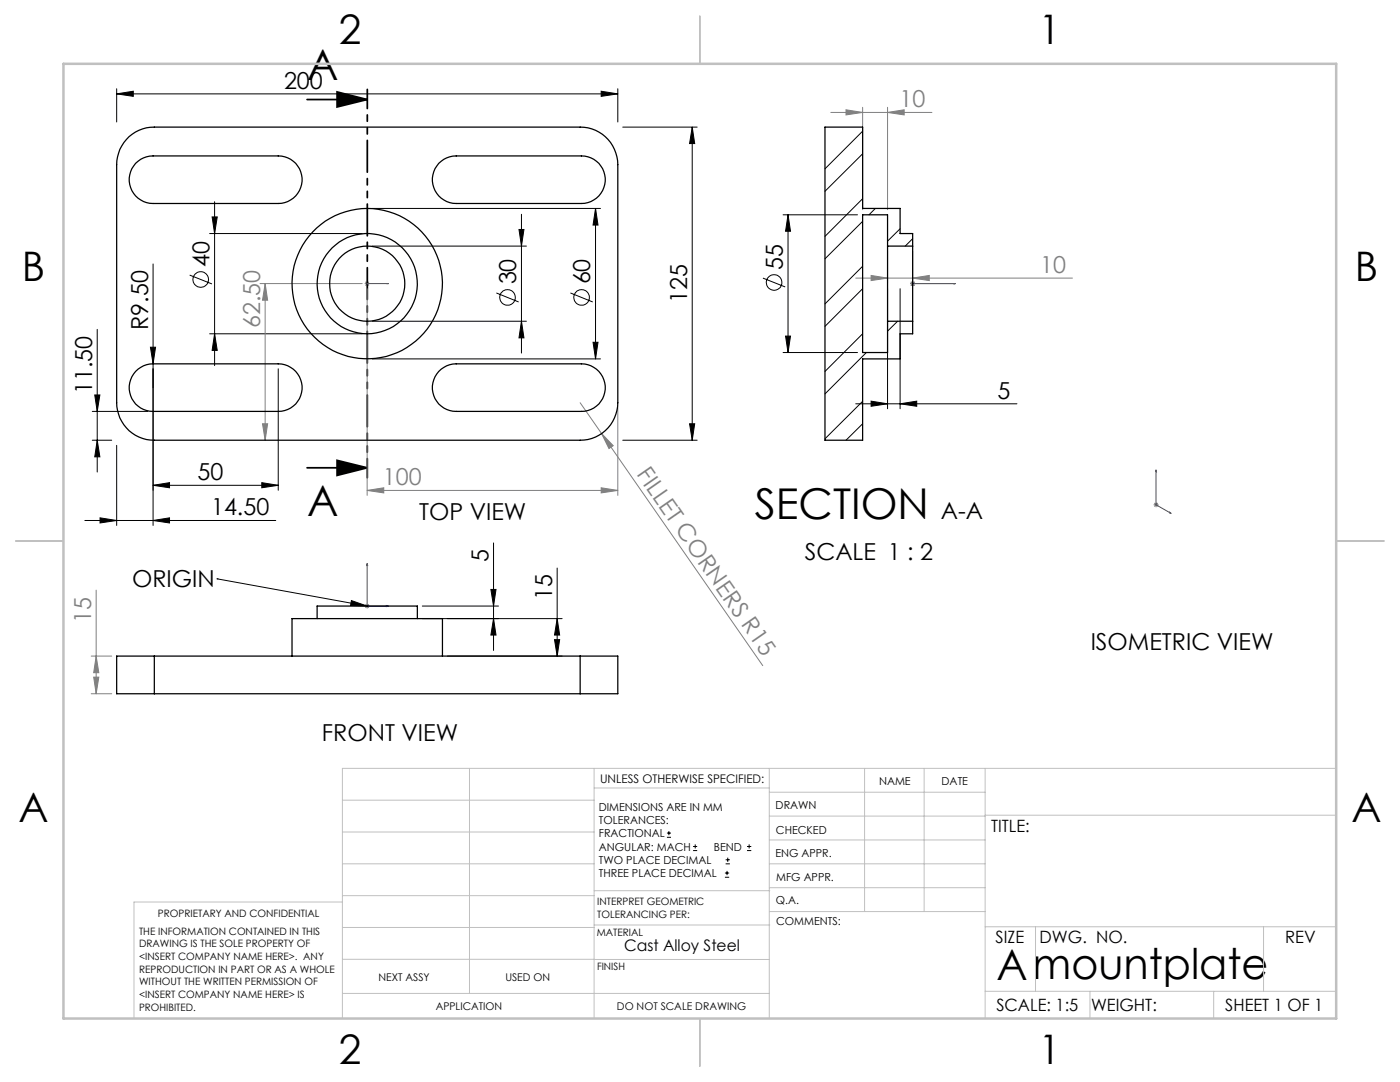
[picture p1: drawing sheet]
<svg xmlns="http://www.w3.org/2000/svg" width="279mm" height="216mm" viewBox="0 0 279 216" stroke-linecap="round" stroke-linejoin="round" font-family="sans-serif">
<g fill="none" stroke="#000" stroke-width=".2">
<path d="M23.3 18.7l3.3-.5v1zM23.3 17.7v6.6M23.3 18.7h100M120 18.2l3.3 .5-3.3 .5zM123.3 17.7v6.6M124.3 25.4h14.8M138.1 25.4l.5 3.2h-1zM138.1 25.4v62.4M30.6 52.7v52.1M37.9 54.9l4.4 1.8M41.8 46.6h30.5M42.3 43.3h1.1l-.6 3.3z"/>
<path d="M42.8 40.3v32.7M74.3 49.1h30.8M74.3 41.6h45.5M99.1 58.5l4.4 1.8M103.6 45.8h1l-.5 3.3zM104.1 42.8v27.6M113.8 58.5l4.5 1.8M118.9 41.6l.4 3.3h-.9zM118.9 41.6v30M152.3 55.5l4.4 1.8M156.3 42.9h14.8M157.3 42.9l.5 3.2h-1z"/>
<path d="M157.3 42.9v27.4M177.1 57.6v24M179.6 57.6v24M18.9 78.8h1l-.5 3.3zM19.4 65.7v28.5M30 69.3h1l-.4 3.3zM41.8 66.6h30.5M42.8 66.6l.6 3.3h-1.1zM55.5 73.6v24.2M74.3 64.1h30.8M74.3 71.6h45.5M104.1 64.1l.5 3.3h-1z"/>
<path d="M118.4 68.3h.9l-.4 3.3zM156.3 70.3h14.8M156.8 67.1h1l-.5 3.2zM18.4 87.8h3.9M18.4 82.1h11.1M19.4 87.8l.5 3.4h-1zM23.3 88.9v15.9M30.6 96.8l3.2-.5v1zM30.6 96.8h24.9M52.2 96.3l3.3 .5-3.3 .5zM124.3 87.8h14.8M137.6 84.6h1l-.5 3.2z"/>
<path d="M170.8 80.6h32.2M173.8 80l3.3 .6-3.3 .5zM179.6 80.6l3.4-.6v1.1zM16.9 103.9h38.1M20 103.3l3.3 .6-3.3 .5zM30.6 103.9l3.2-.6v1.1zM43.3 115.5h.1M43.3 115.5l30 5.4M70.1 119.8l3.2 1.1-3.3-.1zM98 117.6h1l-.5 3.3zM98.5 108.3v21.5M111.2 113.3v17.6"/>
<path d="M84.3 120.9h15.2M84.3 123.4h27.9M89.3 130.9h22.9M98.5 123.4l.5 3.3h-1zM110.7 127.6h1l-.5 3.3zM111.2 123.4l.5 3.3h-1zM133.1 167.1h.8M133.1 166.2h.8M133.5 165.8v.9M138.3 169.7h.8M138.3 168.9h.8M138.7 168.5v.8"/>
<path d="M144.7 175h.8M144.7 174.2h.8M144.8 172.4h.9M144.8 171.6h.9M145.1 173.8v.8M145.2 171.1v.9M149.1 169.7h.8M149.1 168.9h.8M149.5 168.5v.8"/>
<circle cx="40.1" cy="55.8" r="1.55"/>
<circle cx="101.3" cy="59.3" r="1.56"/>
<circle cx="116.1" cy="59.3" r="1.56"/>
<circle cx="154.5" cy="56.4" r="1.56"/>
</g>
<path d="M61.3 19.9h12M67.3 18.3l6 1.6-6 1.4zM61.3 93.3h12M67.3 91.9l6 1.4-6 1.6z" fill="none" stroke="#000" stroke-width=".35"/>
<g fill="none" stroke="#00f" stroke-width=".2">
<path d="M73.2 56.6h.2zM73.3 56.6h.1M73.3 56.6h4.2M77.5 56.6h-.4h.4M182 56.6h.2zM182.1 56.6h.1M182.1 56.6h8.5M190.6 56.6h-.4h.4M230.7 93.8l.1 .4-.2-.1zM230.7 93.8v6.9l3 1.7M73.3 112.4v8.5h4.2M73.3 112.4l.1 .5h-.2z"/>
<path d="M233.4 102.2l.3 .2h-.3zM77.1 120.8l.4 .1-.4 .1z"/>
</g>
<g fill="none" stroke="#808080" stroke-width=".2">
<path d="M165.8 22.4h20.2M168.8 21.9l3.4 .5-3.4 .5zM172.2 21.4v20.4M177.1 22.4l3.3-.5v1zM177.1 21.4v20.4M51.9 56.6h20.4M52.9 56.6v31.2M52.9 56.6l.5 3.3h-1zM72.8 56.6h1M72.9 56.2l.7 .8M73.3 56.1v1M73.3 57.6v41.2"/>
<path d="M73.6 56.2l-.7 .8M170.8 55.5h43.2M173.8 55l3.3 .5-3.3 .5zM177.1 50.1v6.4M181.6 56.6h1M181.8 56.2l.7 .8M182.1 55.5l3.4-.5v1zM182.1 50.1v7M182.5 56.2l-.7 .8M52.4 84.6h1l-.5 3.2zM73.3 97.9l3.3-.6v1.1zM73.3 97.9h50"/>
<path d="M115.8 80.4l36.4 52.4M120 97.3l3.3 .6-3.3 .5zM120.1 86.5l2.3 2.4-.9 .6zM123.3 81.4v17.4M19.2 117.8v20.6M230.2 100.7h1M230.4 100.4l.7 .7M230.7 100.2v1M231.1 100.4l-.7 .7M18.2 130.9h4.1M18.2 138.4h4.1M18.7 135.1h1l-.5 3.3z"/>
<path d="M19.2 130.9l.5 3.3h-1zM72.8 120.9h1M72.9 120.6l.7 .7M73.3 120.4v1M73.6 120.6l-.7 .7"/>
</g>
<path d="M73.3 17.8v77.5" fill="none" stroke="#000" stroke-width=".35" stroke-dasharray="6.3 1.3 1.3 1.3 1.3 1.3" stroke-dashoffset="2.5"/>
<g fill="none" stroke="#c0c0c0" stroke-width=".2">
<path d="M68.3 159.7h50.3M93.7 153.3v44.9M118.6 153.3v49.9M118.6 157.2h34.9M153.5 153.3v49.9M153.5 158.1h43.1M172.5 153.3v28.6M184.4 153.3v28.6M196.6 153.3v49.9M266.7 153.3h-198.4v49.9M68.3 178.7h50.3M68.3 172.4h50.3"/>
<path d="M68.3 166h50.3M68.3 180h-41.6v23.2M118.6 177.7h35M153.5 167.6h43.1M153.5 162.8h43.1M153.5 172.4h43.1M153.5 177.1h43.1M196.6 162.7h70.1M68.3 198.2h85.2M68.3 191.4l85.2 .1M68.3 185.1h50.3M118.6 184.6h35"/>
<path d="M153.6 181.9h43M196.6 197.8h70.1M196.6 184.9h70.1M206.7 184.9v12.9M217.5 197.8v5.4M242.2 197.8v5.4M252.2 184.9v12.9"/>
</g>
<path d="M139.7 3.2v9.5M3.1 107.9h9.6M266.7 107.9h9.5M139.7 203.2v9.6" fill="none" stroke="#c0c0c0" stroke-width=".25"/>
<path d="M12.7 12.7h254v190.5h-254z" fill="none" stroke="#c0c0c0" stroke-width=".5"/>
<g fill="#000">
<path d="M70.1 119.8l3.2 1.1-3.3-.1z"/>
<path d="M67.3 18.3l6 1.6-6 1.4zM67.3 91.9l6 1.4-6 1.6z"/>
</g>
<g fill="#00f">
<path d="M77.1 56.6h.4zM73.2 56.6h.2z"/>
<path d="M77.1 120.8l.4 .1-.4 .1zM73.3 112.4l.1 .5h-.2zM182 56.6h.2zM190.2 56.6h.4zM182 56.6h.2zM190.2 56.6h.4z"/>
<path d="M233.4 102.2l.3 .2h-.3zM230.7 93.8l.1 .4-.2-.1z"/>
</g>
<g fill="#000">
<path d="M30 69.3h1l-.4 3.3z"/>
<path d="M23.3 18.7l3.3-.5v1zM120 18.2l3.3 .5-3.3 .5zM30.6 96.8l3.2-.5v1zM52.2 96.3l3.3 .5-3.3 .5z"/>
<path d="M118.9 41.6l.4 3.3h-.9zM118.4 68.3h.9l-.4 3.3zM18.9 78.8h1l-.5 3.3zM19.4 87.8l.5 3.4h-1zM98 117.6h1l-.5 3.3zM98.5 123.4l.5 3.3h-1zM111.2 123.4l.5 3.3h-1zM110.7 127.6h1l-.5 3.3z"/>
<path d="M157.3 42.9l.5 3.2h-1zM156.8 67.1h1l-.5 3.2z"/>
<path d="M104.1 64.1l.5 3.3h-1zM103.6 45.8h1l-.5 3.3zM42.8 66.6l.6 3.3h-1.1zM42.3 43.3h1.1l-.6 3.3zM137.6 84.6h1l-.5 3.2zM138.1 25.4l.5 3.2h-1z"/>
<path d="M30.6 103.9l3.2-.6v1.1zM20 103.3l3.3 .6-3.3 .5zM179.6 80.6l3.4-.6v1.1zM173.8 80l3.3 .6-3.3 .5z"/>
</g>
<g fill="#808080">
<path d="M120.1 86.5l2.3 2.4-.9 .6z"/>
<path d="M177.1 22.4l3.3-.5v1zM168.8 21.9l3.4 .5-3.4 .5zM182.1 55.5l3.4-.5v1zM173.8 55l3.3 .5-3.3 .5z"/>
<path d="M73.3 97.9l3.3-.6v1.1zM120 97.3l3.3 .6-3.3 .5z"/>
<path d="M52.9 56.6l.5 3.3h-1zM52.4 84.6h1l-.5 3.2zM19.2 130.9l.5 3.3h-1zM18.7 135.1h1l-.5 3.3z"/>
</g>
<g fill="none" stroke="#000" stroke-width=".25">
<path d="M25.8 27.3a7.5 7.5 0 0 1 5-1.9h85a7.5 7.5 0 0 1 7.5 7.4v47.6a7.5 7.5 0 0 1-7.5 7.4h-85a7.4 7.4 0 0 1-7.5-7.4v-47.6a7.5 7.5 0 0 1 2.5-5.5zM27.1 32.6a4.8 4.8 0 0 1 3.5-1.5h24.9a4.7 4.7 0 0 1 4.8 4.8 4.7 4.7 0 0 1-4.8 4.7h-24.9a4.8 4.8 0 0 1-4.4-2.9 4.8 4.8 0 0 1 .9-5.1zM87.6 32.6a4.8 4.8 0 0 1 3.5-1.5h24.9a4.7 4.7 0 0 1 4.8 4.8 4.7 4.7 0 0 1-4.8 4.7h-24.9a4.8 4.8 0 0 1-4.4-2.9 4.8 4.8 0 0 1 .9-5.1zM177.1 49.1v15M177.1 49.1v-6.2h-4.9v27.4h4.9v-6.2M177.1 49.1h5M182.1 49.1v15M182.1 49.1v-2.5h-2.5v-5h-7.4v-16.2h-7.6v62.4h7.6v-16.2h7.4v-5h2.5v-2.5M27.1 74.1a4.7 4.7 0 0 1 3.5-1.5h24.9a4.7 4.7 0 0 1 4.8 4.7 4.7 4.7 0 0 1-4.8 4.8h-24.9a4.7 4.7 0 0 1-4.4-2.8 4.7 4.7 0 0 1 .9-5.2zM87.6 74.1a4.7 4.7 0 0 1 3.5-1.5h24.9a4.7 4.7 0 0 1 4.8 4.7 4.7 4.7 0 0 1-4.8 4.8h-24.9a4.7 4.7 0 0 1-4.4-2.8 4.7 4.7 0 0 1 .9-5.2zM177.1 64.1h5M30.8 130.9h-7.5v7.5h7.5"/>
<path d="M30.8 130.9v7.5M30.8 138.4h85M30.8 130.9h85M58.3 130.9v-7.5h30v7.5M63.3 123.4v-2.5h20v2.5M115.8 130.9h7.5v7.5h-7.5M115.8 130.9v7.5"/>
<circle cx="73.3" cy="56.6" r="15"/>
<circle cx="73.3" cy="56.6" r="7.5"/>
<circle cx="73.3" cy="56.6" r="10"/>
</g>
<g fill="none" stroke="#000" stroke-width=".2">
<path d="M172.2 26.2l-7.6 7.5M172.2 39.7l-7.6 7.5M172.2 30.7l-7.6 7.5M172.2 53.1l-7.6 7.5M172.2 44.2l-7.6 7.4M172.2 57.6l-7.6 7.5M174.7 41.6l-1.3 1.3M179.6 45.6l-2.5 2.5M182.1 47.6l-1.4 1.5M172.2 66.6l-7.6 7.5M172.9 70.3l-8.3 8.3M179.1 64.1l-2 2"/>
<path d="M172.2 80.1l-7.6 7.5M172.2 84.6l-3.4 3.2"/>
</g>
<g font-size="8.5">
<text x="61.3" y="16">A</text>
<text x="61.3" y="103">A</text>
<text x="150.6" y="103.6">SECTION</text>
<text x="198.9" y="195.5">Amountplate</text>
</g>
<g font-size="8.1">
<text x="67.6" y="8.9">2</text>
<text x="207.3" y="8.9">1</text>
<text x="4.4" y="56.1">B</text>
<text x="270.4" y="56.1">B</text>
<text x="3.7" y="164.1">A</text>
<text x="269.7" y="164.1">A</text>
<text x="67.6" y="212.4">2</text>
<text x="207.3" y="212.4">1</text>
</g>
<g font-size="4.7">
<text x="56.7" y="17.7">200</text>
<text x="41.8" y="53.2" transform="rotate(-90 41.8 53.2)">40</text>
<text x="156.2" y="53.8" transform="rotate(-90 156.2 53.8)">55</text>
<text x="103" y="56.8" transform="rotate(-90 103 56.8)">30</text>
<text x="117.8" y="56.8" transform="rotate(-90 117.8 56.8)">60</text>
<text x="29.6" y="65.8" transform="rotate(-90 29.6 65.8)">R9.50</text>
<text x="137.1" y="60.5" transform="rotate(-90 137.1 60.5)">125</text>
<text x="18.4" y="78.6" transform="rotate(-90 18.4 78.6)">11.50</text>
<text x="199.1" y="79.5">5</text>
<text x="39.4" y="95.8">50</text>
<text x="42.1" y="102.8">14.50</text>
<text x="83.7" y="103.8">TOP VIEW</text>
<text x="187.7" y="103.6">A-A</text>
<text x="97.5" y="112.2" transform="rotate(-90 97.5 112.2)">5</text>
<text x="160.6" y="111.8">SCALE 1 : 2</text>
<text x="26.3" y="117.2">ORIGIN</text>
<text x="110.2" y="119.8" transform="rotate(-90 110.2 119.8)">15</text>
<text x="217.7" y="129.7">ISOMETRIC VIEW</text>
<text x="64.2" y="147.8">FRONT VIEW</text>
</g>
<g font-size="4.7" fill="#808080">
<text x="179.5" y="21.4">10</text>
<text x="207.6" y="54.5">10</text>
<text x="51.9" y="65.5" transform="rotate(-90 51.9 65.5)">62.50</text>
<text x="127" y="94.6" transform="rotate(55 127 94.6)">FILLET CORNERS R15</text>
<text x="76.4" y="96.8">100</text>
<text x="18.2" y="124.2" transform="rotate(-90 18.2 124.2)">15</text>
</g>
<g font-size="3.4">
<text x="197.8" y="166">TITLE:</text>
<text x="198.7" y="188.1">SIZE</text>
<text x="207.5" y="188.1">DWG. NO.</text>
<text x="256.5" y="188.2">REV</text>
<text x="198.8" y="201.7">SCALE: 1:5</text>
<text x="217.7" y="201.8">WEIGHT:</text>
<text x="244.5" y="201.7">SHEET 1 OF 1</text>
</g>
<text font-size="3.2" x="124.6" y="189.8">Cast Alloy Steel</text>
<text font-size="2.4" x="119.8" y="156.2">UNLESS OTHERWISE SPECIFIED:</text>
<g font-size="2.2">
<text x="119.5" y="161.8">DIMENSIONS ARE IN MM</text>
<text x="154.8" y="161.4">DRAWN</text>
<text x="175.4" y="156.6">NAME</text>
<text x="187.9" y="156.7">DATE</text>
<text x="119.5" y="164.4">TOLERANCES:</text>
<text x="119.5" y="167.1">FRACTIONAL</text>
<text x="154.9" y="166.3">CHECKED</text>
<text x="119.5" y="169.7">ANGULAR: MACH</text>
<text x="119.5" y="172.4">TWO PLACE DECIMAL</text>
<text x="142.5" y="169.7">BEND</text>
<text x="154.8" y="171">ENG APPR.</text>
<text x="119.5" y="175">THREE PLACE DECIMAL</text>
<text x="154.9" y="175.7">MFG APPR.</text>
<text x="154.9" y="180.4">Q.A.</text>
<text x="154.9" y="184.6">COMMENTS:</text>
</g>
<g font-size="2.1">
<text x="75.5" y="195.7">NEXT ASSY</text>
<text x="100.9" y="195.7">USED ON</text>
<text x="86.9" y="201.5">APPLICATION</text>
<text x="123.1" y="201.6">DO NOT SCALE DRAWING</text>
</g>
<g font-size="2">
<text x="31.5" y="182.9">PROPRIETARY AND CONFIDENTIAL</text>
<text x="119.2" y="180.6">INTERPRET GEOMETRIC</text>
<text x="119.2" y="183.1">TOLERANCING PER:</text>
<text x="27.8" y="186.5">THE INFORMATION CONTAINED IN THIS</text>
<text x="27.8" y="189">DRAWING IS THE SOLE PROPERTY OF</text>
<text x="27.8" y="191.6">&lt;INSERT COMPANY NAME HERE&gt;. ANY</text>
<text x="119.1" y="186.7">MATERIAL</text>
<text x="27.8" y="194.1">REPRODUCTION IN PART OR AS A WHOLE</text>
<text x="27.8" y="196.6">WITHOUT THE WRITTEN PERMISSION OF</text>
<text x="119.1" y="193.5">FINISH</text>
<text x="27.8" y="199.1">&lt;INSERT COMPANY NAME HERE&gt; IS</text>
<text x="27.8" y="201.7">PROHIBITED.</text>
</g>
</svg>
